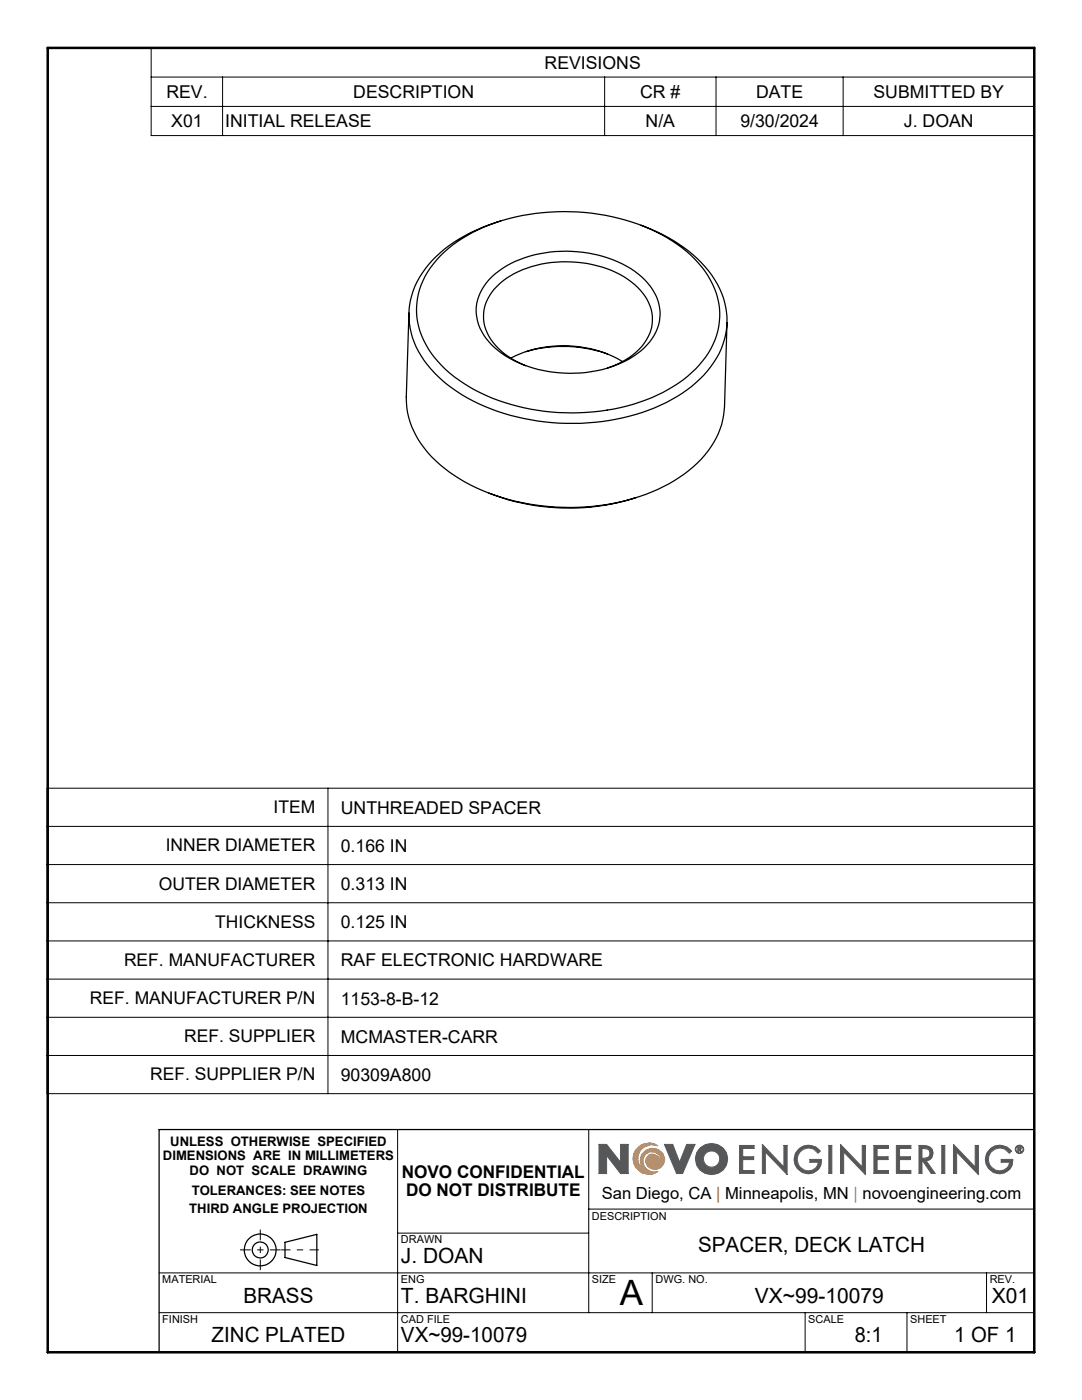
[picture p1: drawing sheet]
<svg xmlns="http://www.w3.org/2000/svg" width="216mm" height="279mm" viewBox="0 0 216 279" stroke-linecap="round" stroke-linejoin="round" font-family="sans-serif">
<g fill="none" stroke="#000" stroke-width=".25">
<path d="M87.9 51a33 33 0 0 1 20.4-8.6 41.4 41.4 0 0 1 25.8 5.7 19.5 19.5 0 0 1 9.3 12.3 15 15 0 0 1-5.4 14 33.3 33.3 0 0 1-19.6 7.8 41.3 41.3 0 0 1-25.8-5.6 19.5 19.5 0 0 1-9.3-12.4 14.7 14.7 0 0 1 4.6-13.2zM97.6 55.8a20.8 20.8 0 0 1 14.3-5.6 23.6 23.6 0 0 1 16.1 5 9.3 9.3 0 0 1 3.2 10.4 13.9 13.9 0 0 1-9.1 7.6 25.7 25.7 0 0 1-22-2.7 10.4 10.4 0 0 1-5-10l.5-1.4 .6-1.4zM99.9 44.1a29 29 0 0 0-15 9.5 14.9 14.9 0 0 0 .3 19.1 31.7 31.7 0 0 0 18 10.5 45 45 0 0 0 29.7-2.8 22.2 22.2 0 0 0 11.3-11.6 15.3 15.3 0 0 0-3.5-15.5 30.9 30.9 0 0 0-12.8-8.4M81.6 62.5l-.5 16.7a17.5 17.5 0 0 0 6.7 13.5 39.1 39.1 0 0 0 23.3 8.5 40.2 40.2 0 0 0 25.4-6.6 17.7 17.7 0 0 0 8.1-13.4l.5-16.8M101.9 71.5a23.6 23.6 0 0 1 22.3 .6M104.9 73a13.5 13.5 0 0 1-8-7.3 8.2 8.2 0 0 1 2.8-9.1 20.7 20.7 0 0 1 15.5-4.2 18.5 18.5 0 0 1 13.1 6.2 8.1 8.1 0 0 1-1.4 11.7 16.5 16.5 0 0 1-5.7 3.2M105 70.2a26.9 26.9 0 0 1 16.2 .5M97.6 98.4a44 44 0 0 0 29.3 .9M206.4 225.4h-174.7v44.5M56.9 247.9l6.3-1.6v6.3l-6.3-1.6z"/>
<circle cx="51.9" cy="249.5" r="1.59"/>
<circle cx="51.9" cy="249.5" r="3.2"/>
</g>
<path d="M126.8 229.6a3.1 3.1 0 0 1 4.5-.9 2.82 2.82 0 0 0-3.9 1.7 2.82 2.82 0 0 0 2.3 3.6 2.45 2.45 0 0 1-1.1-4.2 2.45 2.45 0 0 1 4 1.5 1.94 1.94 0 0 1-1.6 2.1 1.94 1.94 0 0 1-2.2-1.5l.1-.7 .6-.7a1.73 1.73 0 0 1 2.4 1.5 1.86 1.86 0 0 0-2.2-2.1 1.86 1.86 0 0 0-1.2 2.8 2.41 2.41 0 0 0 2.8 1.1 3.2 3.2 0 0 1-4-.2 3.2 3.2 0 0 1-.5-4z" fill="none" stroke="#f78d2a" stroke-width=".2"/>
<g fill="none" stroke="#555759" stroke-width=".2">
<path d="M119.5 228.4h1.5l2.8 3.6v-3.6h1.5v5.8h-1.5l-2.7-3.6-.1 3.6h-1.5zM123.8 232h.1M132.6 228.4h1.6l1.4 3.6 1.4-3.6h1.7l-2.5 5.8h-1.2zM139.7 229.1a3.2 3.2 0 0 1 4.9 .4 3.2 3.2 0 0 1-1.3 4.7 3.2 3.2 0 0 1-4-1.1 3.2 3.2 0 0 1 .4-4zM147.6 228.6h2.9v.6h-2.3v1.7h2.2v.5h-2.2v2.2h2.3v.6h-2.9zM152.1 228.4l4.3 4.5v-4.3h.7v5.8l-4.4-4.5v4.3h-.6zM159.5 229.2a2.89 2.89 0 0 1 4.2 .5l-.5 .5a2.26 2.26 0 0 0-3.2-.7 2.26 2.26 0 0 0-.5 3.2 2.26 2.26 0 0 0 3.3 .4l.3-.5 .2-.6h-1.7v-.6h2.3a2.75 2.75 0 0 1-2.7 2.9 2.75 2.75 0 0 1-2.8-2.9l.3-1.2zM165.4 228.6h.6v5.6h-.6zM167.7 228.4l4.3 4.5v-4.3h.7v5.8l-4.4-4.5v4.3h-.6zM174.4 228.6h2.9v.6h-2.3v1.7h2.2v.5h-2.2v2.2h2.3v.6h-2.9zM178.9 228.6h2.9v.6h-2.3v1.7h2.2v.5h-2.2v2.2h2.3v.6h-2.9zM183.4 228.6a2.74 2.74 0 0 1 2.6 .8l.2 .8-.3 .9-.4 .4-.7 .2 1.8 2.5h-.8l-1.7-2.5h-.1v2.5h-.6z"/>
<path d="M184 229.2l1.1 .1a1.02 1.02 0 0 1 0 1.7l-1.1 .2zM187.9 228.6h.6v5.6h-.6zM190.3 228.4l4.3 4.5v-4.3h.6v5.8l-4.3-4.5v4.3h-.6zM197.7 229.2a2.89 2.89 0 0 1 4.2 .5l-.5 .5a2.27 2.27 0 0 0-3.2-.7 2.27 2.27 0 0 0-.5 3.2 2.27 2.27 0 0 0 3.2 .4l.4-.5 .1-.6h-1.6v-.6h2.3a2.75 2.75 0 0 1-2.7 2.9 2.75 2.75 0 0 1-2.8-2.9l.3-1.2zM203.1 228.9l.6 .1a.26 .26 0 0 1 .1 .2 .26 .26 0 0 1-.2 .2l.2 .4h-.2l-.2-.4h-.1v.4h-.2zM203.3 229h.1a.15 .15 0 0 1 .2 .2 .15 .15 0 0 1-.2 .1h-.1z"/>
<circle cx="142" cy="231.3" r="1.64"/>
<circle cx="203.4" cy="229.4" r=".85"/>
<circle cx="203.4" cy="229.4" r=".71"/>
</g>
<path d="M63.6 249.4h-7.5" fill="none" stroke="#000" stroke-width=".2" stroke-dasharray="15.2 1.3 1.3 1.3" stroke-dashoffset="13.4" stroke-linecap="butt"/>
<path d="M47.9 249.4h8.1M51.9 245.4v8.1" fill="none" stroke="#000" stroke-width=".2" stroke-dasharray="15.2 1.3 1.3 1.3" stroke-dashoffset="13.1" stroke-linecap="butt"/>
<path d="M79.3 225.4v44.5M117.5 225.4v36.6M31.7 254h174.7M79.3 246.1h38.2M117.5 241.3h88.9M130.1 254v8M196.8 254v8M31.7 262h174.7M160.7 262v7.9M181 262v7.9" fill="none" stroke="#000" stroke-width=".2"/>
<path d="M9.5 9.6h196.9v260.3h-196.9z" fill="none" stroke="#000" stroke-width=".5"/>
<path d="M127.1 229.1a3.2 3.2 0 0 1 4.2-.4 2.82 2.82 0 0 0-3.9 1.7 2.82 2.82 0 0 0 2.3 3.6 2.44 2.44 0 0 1-1.9-2.8 2.44 2.44 0 0 1 2.6-2 2.44 2.44 0 0 1 2.2 2.5 1.86 1.86 0 0 1-2.1 1.7 1.86 1.86 0 0 1-1.6-2.1 1.52 1.52 0 0 1 1.8-.9 1.52 1.52 0 0 1 1.1 1.6h.1a1.88 1.88 0 0 0-2.4-2.1 1.88 1.88 0 0 0-.8 3.1l.5 .4 .6 .4 .6 .1 .9-.1a3.2 3.2 0 0 1-4.2-.4 3.2 3.2 0 0 1 0-4.3z" fill-rule="evenodd" fill="#f78d2a"/>
<path d="M119.5 228.4v5.8h1.5v-3.6l2.8 3.6h1.5v-5.8h-1.5v3.6l-2.8-3.6zM132.6 228.4l2.4 5.8h1.2l2.5-5.8h-1.7l-1.4 3.6-1.4-3.6zM139.7 229.1a3.1 3.1 0 0 0 .1 4.4 3.1 3.1 0 0 0 4.4 0 3.1 3.1 0 0 0 0-4.4 3.4 3.4 0 0 0-4.5 0zM140.3 231.3a1.65 1.65 0 0 1 3.3 0 1.65 1.65 0 0 1-3.3 0zM147.6 228.6v5.6h2.9v-.6h-2.3v-2.2h2.2v-.5h-2.2v-1.7h2.3v-.6zM152.1 228.4v5.8h.6v-4.3l4.4 4.5v-5.8h-.7v4.3zM159.2 229.4a2.81 2.81 0 0 0 .4 4.3 2.81 2.81 0 0 0 4.2-1.1l.1-1.2h-2.3v.6h1.7a2.1 2.1 0 0 1-2.2 1.7 2.1 2.1 0 0 1-2-2 2.25 2.25 0 0 1 1.4-2.5 2.25 2.25 0 0 1 2.7 1l.5-.5a2.89 2.89 0 0 0-4.5-.3zM165.4 228.6v5.6h.6v-5.6zM167.7 228.4v5.8h.6v-4.3l4.4 4.5v-5.8h-.7v4.3zM174.4 228.6v5.6h2.9v-.6h-2.3v-2.2h2.2v-.5h-2.2v-1.7h2.3v-.6zM178.9 228.6v5.6h2.9v-.6h-2.3v-2.2h2.2v-.5h-2.2v-1.7h2.3v-.6zM183.4 228.6v5.6h.6v-2.5h.1l1.7 2.5h.8l-1.8-2.5a1.56 1.56 0 0 0 1.4-1.8 1.56 1.56 0 0 0-1.9-1.3zM184 229.2a1.16 1.16 0 0 1 1.6 .8v.1a1.05 1.05 0 0 1-1.4 1.1h-.2zM187.9 228.6v5.6h.6v-5.6zM190.3 228.4v5.8h.6v-4.3l4.3 4.5v-5.8h-.6v4.3zM197.4 229.4a2.8 2.8 0 0 0 .6 4.5 2.8 2.8 0 0 0 4.1-1.8v-.7h-2.3v.6h1.6a2.14 2.14 0 0 1-2.5 1.6 2.14 2.14 0 0 1-1.7-2.5 2.25 2.25 0 0 1 1.8-2 2.25 2.25 0 0 1 2.4 1.1l.5-.5a2.89 2.89 0 0 0-4.5-.3zM203.1 228.9v.9h.2v-.4l.3 .4h.2l-.2-.4 .2-.1v-.3zM203.3 229l.3 .1v.1l-.3 .1zM202.6 229.4a.85 .85 0 0 0 1.7 0 .85 .85 0 0 0-1.7 0zM202.7 229.4a.71 .71 0 0 1 1.4 0 .71 .71 0 0 1-1.4 0z" fill-rule="evenodd" fill="#555759"/>
<g fill="none" stroke="#000" stroke-width=".2">
<path d="M30.2 9.6h176.2v17.5h-176.2zM30.2 15.4h176.2M44.4 15.4v11.7M120.6 15.4v11.7M142.9 15.4v11.7M168.2 15.4v11.7M30.2 21.2h176.2M9.4 157.3h197v61h-197zM65.4 157.3v61M9.4 164.9h197M9.4 172.5h197M9.4 180.2h197"/>
<path d="M9.4 187.8h197M9.4 195.4h197M9.4 203h197M9.4 210.6h197"/>
</g>
<text font-size="7" x="123.6" y="260.5">A</text>
<g font-size="4.2">
<text x="139.3" y="249.9">SPACER, DECK LATCH</text>
<text x="80" y="252">J. DOAN</text>
<text x="48.6" y="260">BRASS</text>
<text x="80" y="260">T. BARGHINI</text>
<text x="150.6" y="260">VX~99-10079</text>
<text x="197.9" y="260">X01</text>
<text x="42.2" y="267.9">ZINC PLATED</text>
<text x="80" y="267.9">VX~99-10079</text>
<text x="170.6" y="267.9">8:1</text>
<text x="190.4" y="267.9">1 OF 1</text>
</g>
<g font-size="3.5">
<text x="108.7" y="13.8">REVISIONS</text>
<text x="33.2" y="19.6">REV.</text>
<text x="70.5" y="19.6">DESCRIPTION</text>
<text x="127.7" y="19.6">CR #</text>
<text x="150.9" y="19.6">DATE</text>
<text x="174.3" y="19.6">SUBMITTED BY</text>
<text x="34.2" y="25.4">X01</text>
<text x="45" y="25.4">INITIAL RELEASE</text>
<text x="128.8" y="25.4">N/A</text>
<text x="147.7" y="25.4">9/30/2024</text>
<text x="180.4" y="25.4">J. DOAN</text>
<text x="54.6" y="162.3">ITEM</text>
<text x="68" y="162.4">UNTHREADED SPACER</text>
<text x="33.1" y="169.9">INNER DIAMETER</text>
<text x="68" y="170">0.166 IN</text>
<text x="31.7" y="177.5">OUTER DIAMETER</text>
<text x="68" y="177.6">0.313 IN</text>
<text x="43" y="185.1">THICKNESS</text>
<text x="68" y="185.3">0.125 IN</text>
<text x="24.7" y="192.8">REF. MANUFACTURER</text>
<text x="68" y="192.9">RAF ELECTRONIC HARDWARE</text>
<text x="18" y="200.4">REF. MANUFACTURER P/N</text>
<text x="68" y="200.5">1153-8-B-12</text>
<text x="36.8" y="208">REF. SUPPLIER</text>
<text x="68" y="208.1">MCMASTER-CARR</text>
<text x="30" y="215.6">REF. SUPPLIER P/N</text>
<text x="68" y="215.7">90309A800</text>
<text x="80.2" y="235.2">NOVO CONFIDENTIAL</text>
<text x="81" y="238.7">DO NOT DISTRIBUTE</text>
</g>
<text font-size="3.3" x="120.1" y="239.4">San Diego, CA | Minneapolis, MN | novoengineering.com</text>
<g font-size="2.6">
<text x="32.5" y="231.5">DIMENSIONS ARE IN MILLIMETERS</text>
<text x="34" y="228.6">UNLESS OTHERWISE SPECIFIED</text>
<text x="37.8" y="234.4">DO NOT SCALE DRAWING</text>
<text x="38.3" y="238.5">TOLERANCES: SEE NOTES</text>
<text x="37.8" y="242.1">THIRD ANGLE PROJECTION</text>
</g>
<g font-size="2.2">
<text x="118.1" y="243.4">DESCRIPTION</text>
<text x="80" y="248.2">DRAWN</text>
<text x="32.4" y="256.1">MATERIAL</text>
<text x="80" y="256.1">ENG</text>
<text x="118.1" y="256.1">SIZE</text>
<text x="130.8" y="256.1">DWG. NO.</text>
<text x="197.5" y="256.1">REV.</text>
<text x="32.4" y="264">FINISH</text>
<text x="80" y="264">CAD FILE</text>
<text x="161.3" y="264">SCALE</text>
<text x="181.6" y="264">SHEET</text>
</g>
</svg>
